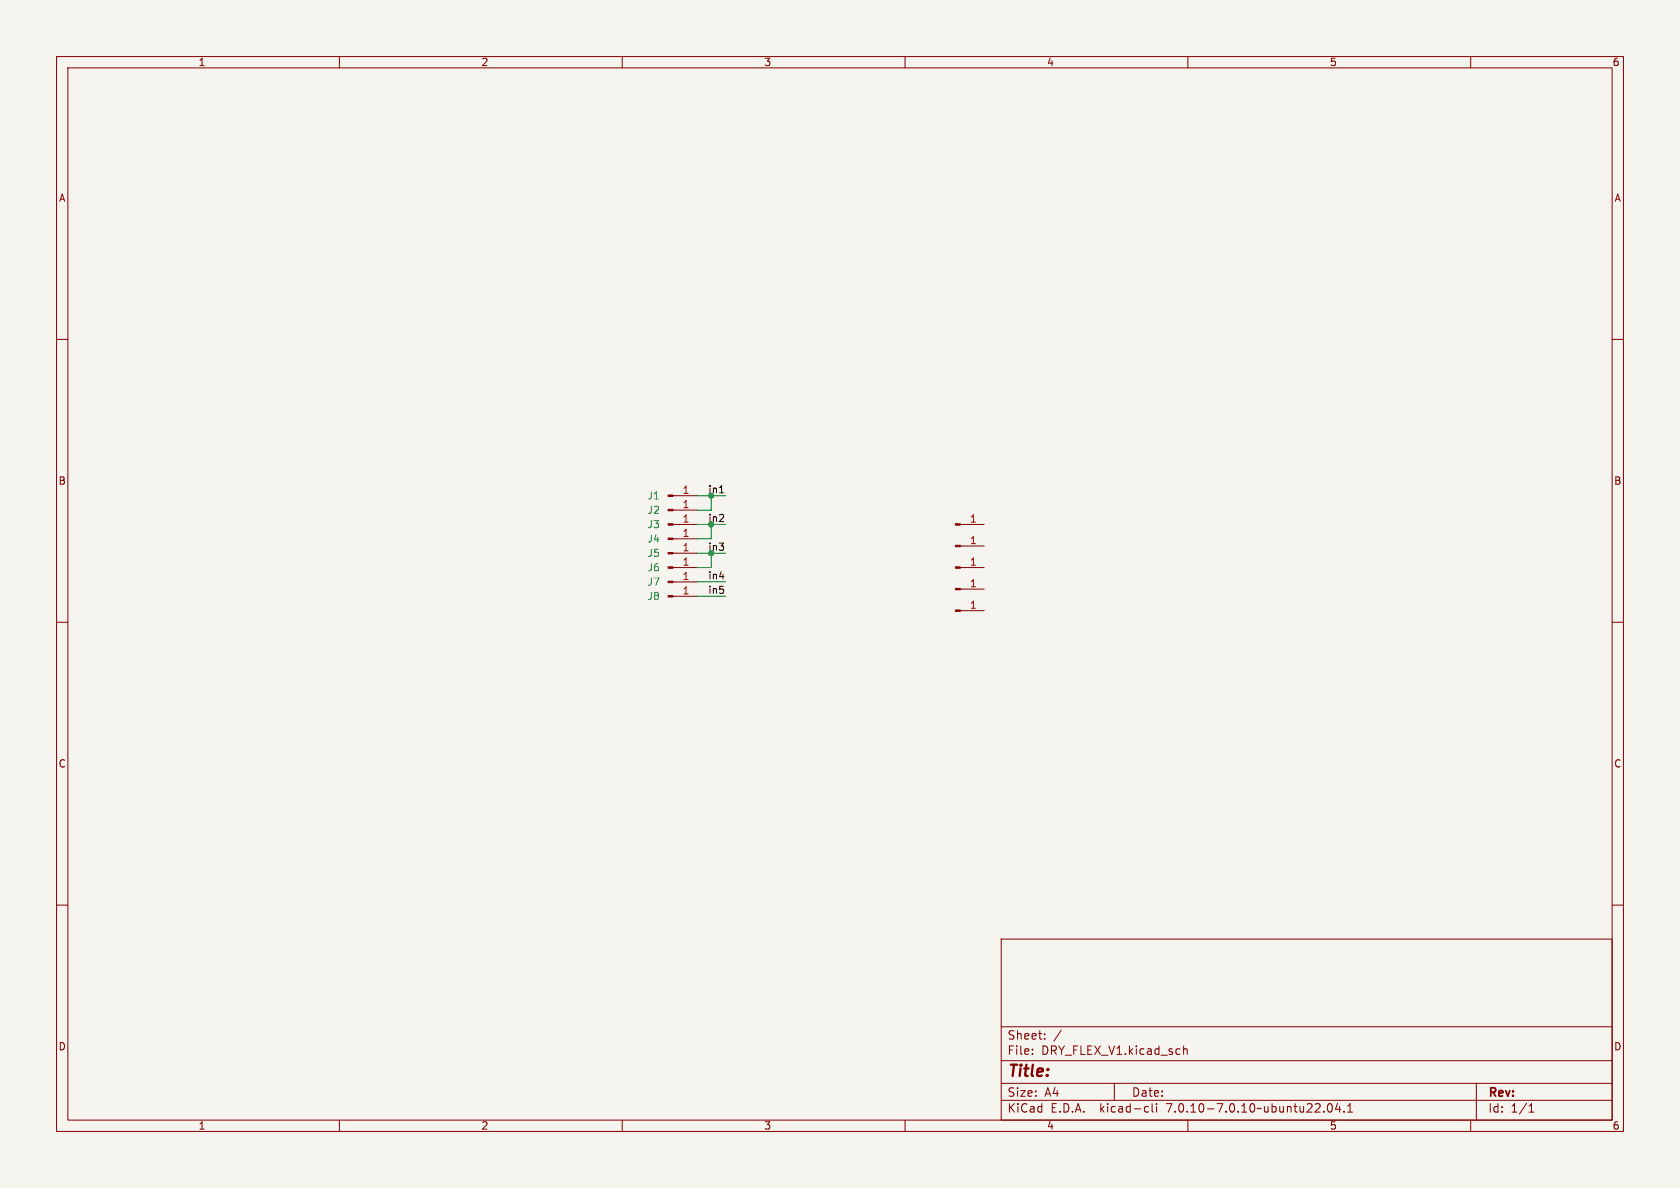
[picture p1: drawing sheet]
<svg xmlns="http://www.w3.org/2000/svg" width="297mm" height="210mm" viewBox="0 0 297 210" stroke-linecap="round" stroke-linejoin="round" font-family="sans-serif">
<path d="M0 0h297v210h-297z" fill="#f5f4ef" stroke="#f5f4ef" stroke-width=".18"/>
<g fill="none" stroke="#840000" stroke-width=".18">
<path d="M10 10h277v190h-277zM12 12h273v186h-273zM60 10v2M110 10v2M160 10v2M210 10v2M260 10v2M10 60h2M285 60h2M119 92.7h4.2M119 95.3h4.2M119 90.2h4.2"/>
<path d="M119 87.6h4.2M119 97.8h4.2M169.8 96.5h4.2M169.8 92.7h4.2M10 110h2M119 100.3h4.2M119 105.4h4.2M119 102.9h4.2M169.8 108h4.2M169.8 104.1h4.2M169.8 100.3h4.2M285 110h2"/>
<path d="M10 160h2M285 160h2M177 166h108v32h-108zM60 198v2M110 198v2M160 198v2M177 194.5h108M177 191.5h108M177 187.5h108M177 181.5h108M182.5 186.3v.1M182.5 185.5v.1"/>
<path d="M184.7 183.6v.1M184.7 182.8v.1M187.6 182.1l-1.3 2M197 191.5v3M202.6 195.6l.4 .1M203 196.5l-.4 .1M203.7 195.1v1.3l.2 .2M204.5 195.1v.1M204.5 195.6v1M209.2 184.9v1.5M209.2 185.5l.3-.1 .3 .1 .1 .9M210 198v2"/>
<path d="M234 196.5v.1M234.9 195.2l.1-.1a.81 .81 0 0 1 .6 .6 .81 .81 0 0 1-.3 .8l-.1 .1a.81 .81 0 0 1-.6-.6 .81 .81 0 0 1 .3-.8zM236.5 195l-.4 1.1h.9M236.8 195.6v1M237.6 196.5v.1M238.2 196.6h.9M238.2 195.5l.5-.4v1.5M260 198v2M261 191.5v6.5M270.3 196.6h.9M270.3 195.5l.4-.4v1.5"/>
</g>
<g fill="#840000" stroke="#840000" stroke-width=".18">
<path d="M168.9 107.8h.9v.3h-.9z"/>
<path d="M168.9 104h.9v.3h-.9z"/>
<path d="M168.9 96.4h.9v.2h-.9z"/>
<path d="M168.9 92.6h.9v.2h-.9z"/>
<path d="M168.9 100.2h.9v.3h-.9z"/>
<path d="M118.1 95.1h.9v.3h-.9z"/>
<path d="M118.1 92.6h.9v.2h-.9z"/>
<path d="M118.1 90h.9v.3h-.9z"/>
<path d="M118.1 87.5h.9v.3h-.9z"/>
<path d="M118.1 97.7h.9v.2h-.9z"/>
<path d="M118.1 105.3h.9v.2h-.9z"/>
<path d="M118.1 102.7h.9v.3h-.9z"/>
<path d="M118.1 100.2h.9v.3h-.9z"/>
</g>
<path d="M127.2 87.1h.7" fill="none" stroke="#0f0f0f" stroke-width=".18"/>
<path d="M123.2 87.6h5.1M123.2 97.8h5.1M123.2 92.7h5.1M125.7 92.7v2.6h-2.5M125.7 87.6v2.6h-2.5M125.7 97.8v2.5h-2.5M123.2 102.9h5.1M123.2 105.4h5.1" fill="none" stroke="#009600" stroke-width=".18"/>
<g fill="#009600" stroke="#009600" stroke-width=".18">
<circle cx="125.7" cy="87.6" r=".46"/>
<circle cx="125.7" cy="97.8" r=".46"/>
<circle cx="125.7" cy="92.7" r=".46"/>
</g>
<text font-size="2.8" fill="#840000" x="178" y="190.9">Title:</text>
<g font-size="2.1" fill="#840000">
<text x="178" y="184">Sheet:</text>
<text x="178" y="186.7">File:</text>
<text x="184.1" y="186.7">DRY_FLEX_V1.kicad_sch</text>
<text x="178" y="196.9">KiCad</text>
<text x="178" y="194.1">Size:</text>
<text x="184.7" y="194.1">A4</text>
<text x="185.7" y="196.9">E.D.A.</text>
<text x="194.6" y="196.9">kicad-cli</text>
<text x="200" y="194.1">Date:</text>
<text x="206.5" y="196.9">7.0.10-7.0.10~ubuntu22.04.1</text>
<text x="263" y="194.3">Rev:</text>
<text x="263" y="196.9">Id:</text>
<text x="267.1" y="196.9">1/1</text>
</g>
<g font-size="1.8" fill="#840000">
<text x="35" y="11.9">1</text>
<text x="85" y="11.9">2</text>
<text x="135" y="11.9">3</text>
<text x="185" y="11.9">4</text>
<text x="235" y="11.9">5</text>
<text x="285" y="11.9">6</text>
<text x="10.3" y="35.9">A</text>
<text x="285.3" y="35.9">A</text>
<text x="10.3" y="85.9">B</text>
<text x="285.3" y="85.9">B</text>
<text x="10.3" y="135.9">C</text>
<text x="285.3" y="135.9">C</text>
<text x="10.3" y="185.9">D</text>
<text x="285.3" y="185.9">D</text>
<text x="35" y="199.9">1</text>
<text x="85" y="199.9">2</text>
<text x="135" y="199.9">3</text>
<text x="185" y="199.9">4</text>
<text x="235" y="199.9">5</text>
<text x="285" y="199.9">6</text>
</g>
<g font-size="1.8" fill="#006464">
<text x="114.4" y="88.5">J1</text>
<text x="114.4" y="93.6">J3</text>
<text x="114.4" y="91">J2</text>
<text x="114.4" y="96.1">J4</text>
<text x="114.4" y="98.7">J5</text>
<text x="114.4" y="101.2">J6</text>
<text x="114.4" y="106.3">J8</text>
<text x="114.4" y="103.7">J7</text>
</g>
<g font-size="1.8" fill="#a90000">
<text x="120.6" y="89.9">1</text>
<text x="120.6" y="87.4">1</text>
<text x="120.6" y="95">1</text>
<text x="120.6" y="92.5">1</text>
<text x="171.4" y="92.5">1</text>
<text x="120.6" y="97.5">1</text>
<text x="120.6" y="100.1">1</text>
<text x="171.4" y="96.3">1</text>
<text x="171.4" y="100.1">1</text>
<text x="120.6" y="105.2">1</text>
<text x="120.6" y="102.6">1</text>
<text x="171.4" y="107.7">1</text>
<text x="171.4" y="103.9">1</text>
</g>
<g font-size="1.8" fill="#0f0f0f">
<text x="125.1" y="87.3">in1</text>
<text x="125.1" y="92.4">in2</text>
<text x="125.1" y="97.4">in3</text>
<text x="125.1" y="105.1">in5</text>
<text x="125.1" y="102.5">in4</text>
</g>
</svg>
